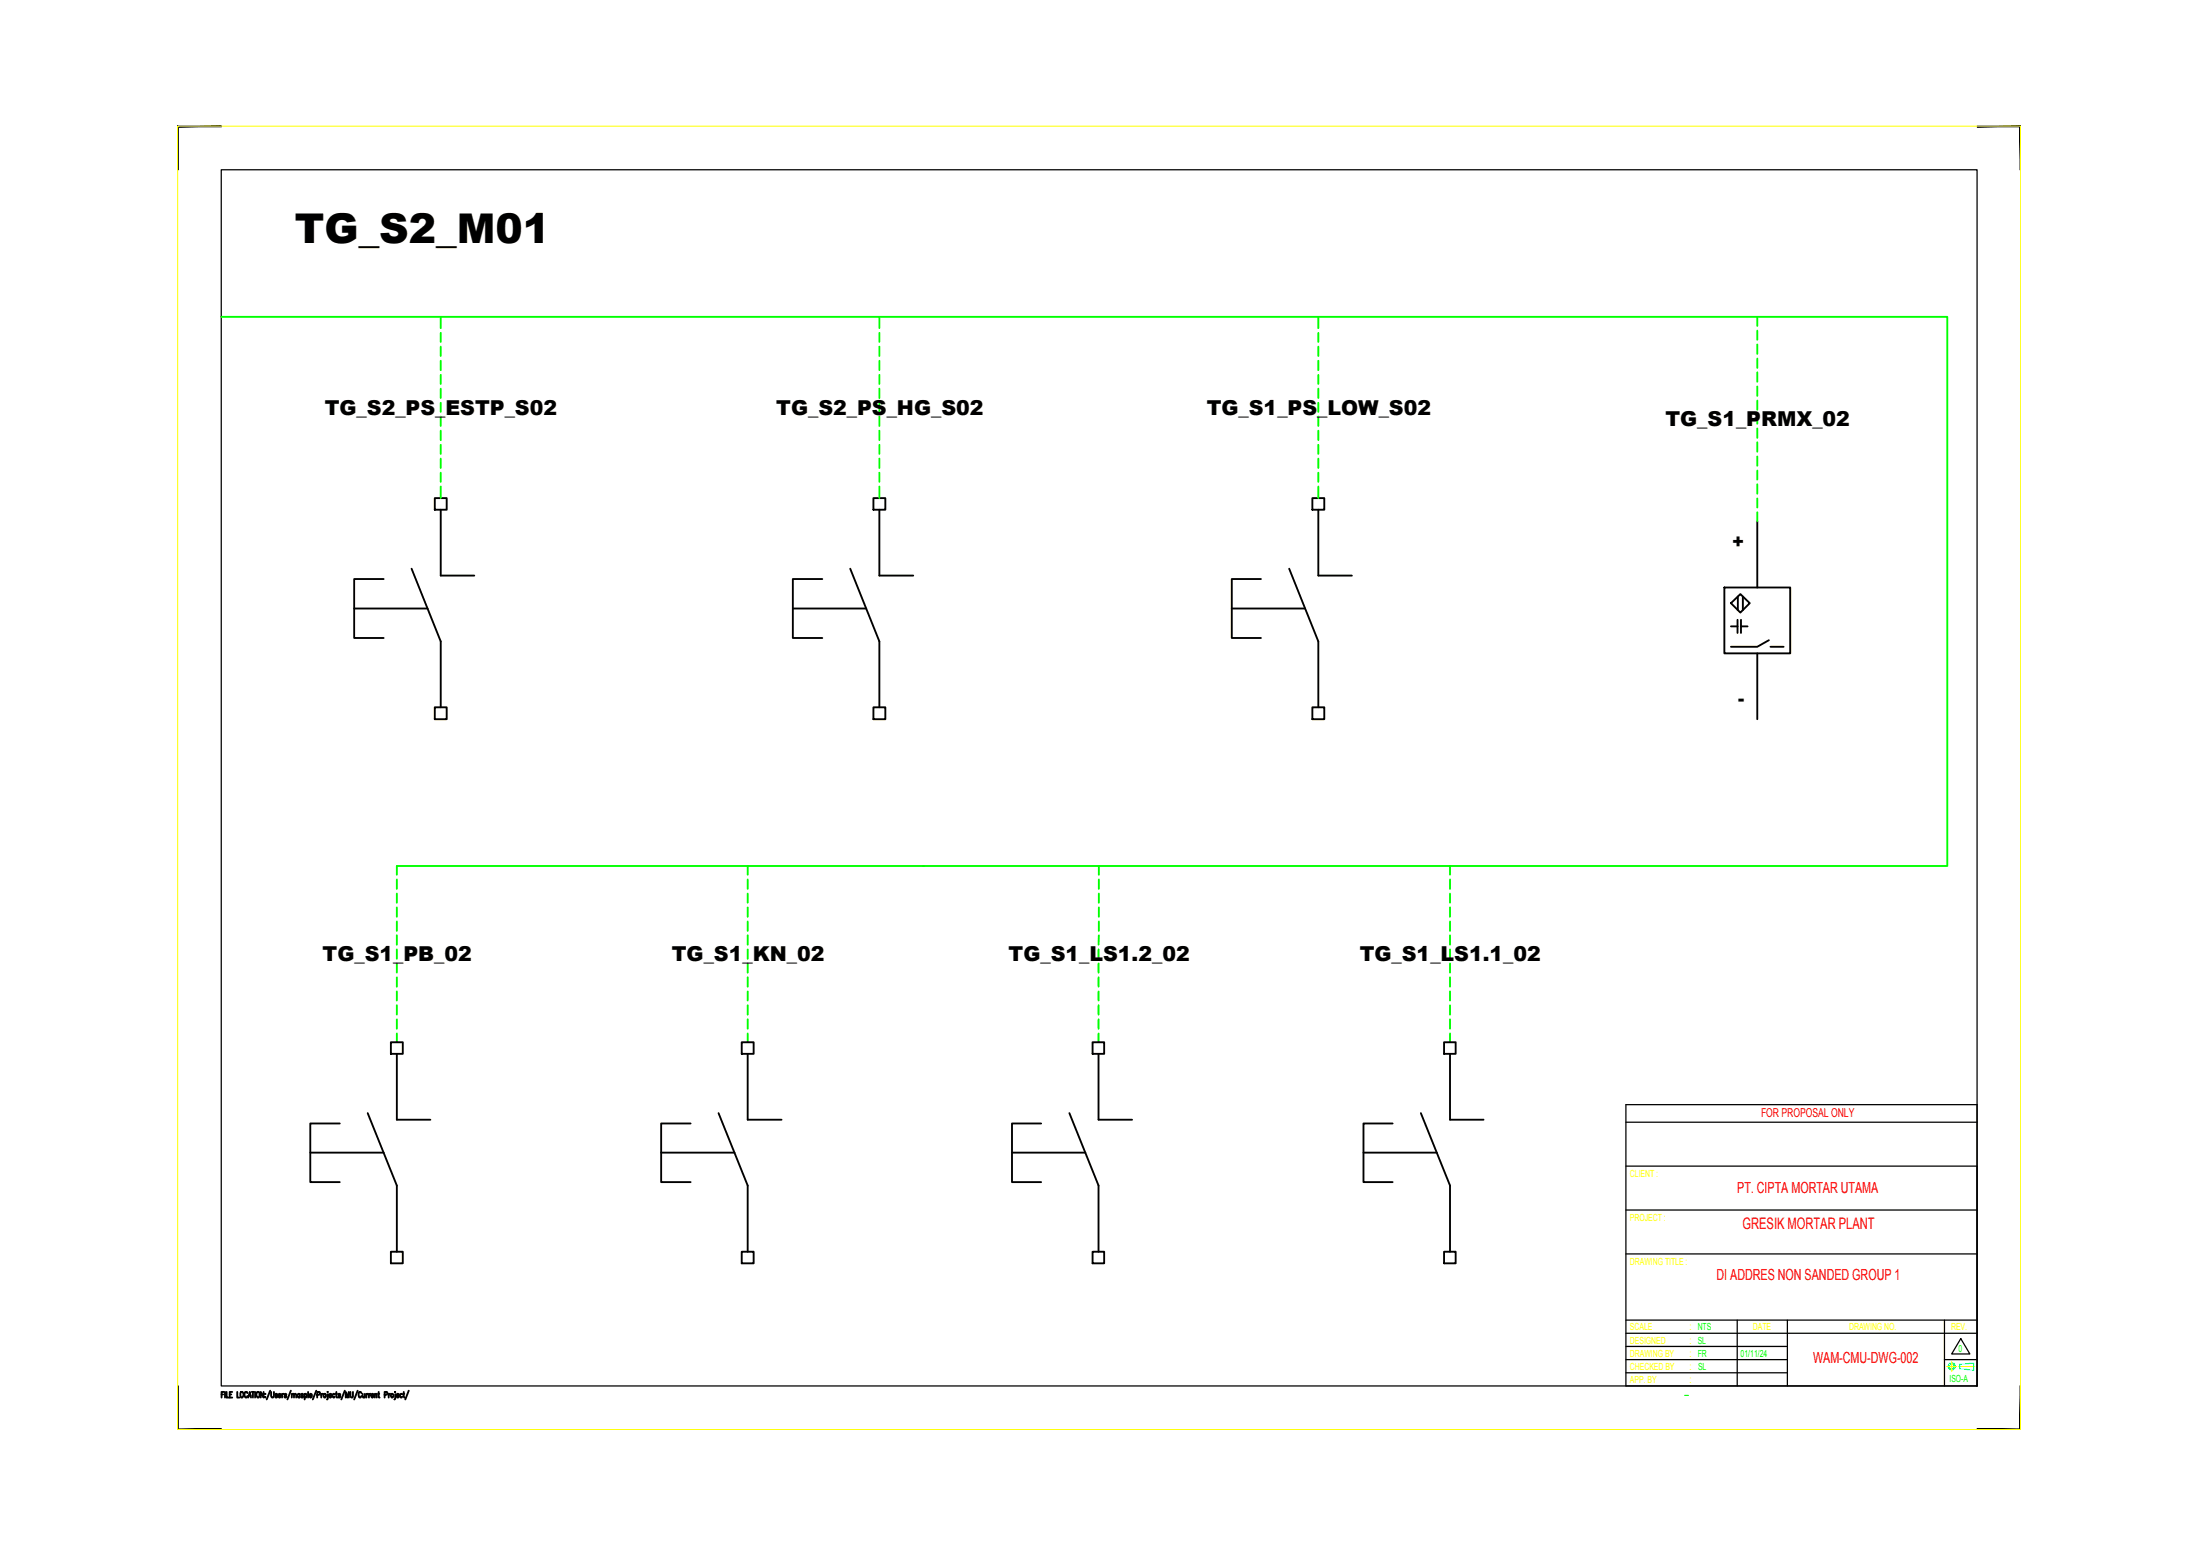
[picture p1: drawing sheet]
<svg xmlns="http://www.w3.org/2000/svg" width="297mm" height="210mm" viewBox="0 0 297 210" stroke-linecap="round" stroke-linejoin="round" font-family="sans-serif">
<!-- layer: Etiket-Line-L -->
<g fill="none" stroke="#000" stroke-width=".25">
<path d="M29.9 188.2h.2M30.3 187.9h-.4v.8M30.4 187.9v.8M30.6 187.9v.8h.3M31 188.2h.2M31.4 187.9h-.4v.8h.4M32 187.9v.8h.3M32.5 187.9a.4 .4 0 0 1 .4 .3 .4 .4 0 0 1-.1 .4l-.1 .1a.46 .46 0 0 1-.2-.8zM33.4 188.1l-.1-.2a.4 .4 0 0 0-.3 .3 .4 .4 0 0 0 .1 .4h.2l.1-.2M33.5 188.7l.2-.8 .2 .8M33.6 188.4h.3M34 187.9h.3"/>
<path d="M34.1 187.9v.8M34.4 187.9v.8M34.7 187.9h.1a.41 .41 0 0 1 .3 .3 .41 .41 0 0 1-.1 .4 .34 .34 0 0 1-.4-.2 .34 .34 0 0 1 .1-.3zM35.6 187.9v.8l-.4-.8v.8M35.8 188.1h.1M35.8 188.6v.1zM36.5 187.7l-.5 1.2M36.6 187.9v.5l.2 .3 .2-.3v-.5M37.5 188.2l-.2-.1-.1 .1 .3 .3-.1 .1-.2 .1v-.2M37.6 188.4h.3l-.1-.3a.23 .23 0 0 0-.2 .3 .23 .23 0 0 0 .2 .2l.1-.1M38.1 188.1v.6M38.3 188.1l-.2 .1v.2"/>
<path d="M38.7 188.2l-.1-.1-.2 .1 .3 .3-.1 .1-.1 .1-.1-.2M39.3 187.7l-.5 1.2M39.4 188.3l.1-.2 .2 .1v.5M39.4 188.1v.6M39.7 188.3l.1-.2 .1 .1 .1 .5M40.5 188.2l-.1-.1a.23 .23 0 0 0-.2 .3 .23 .23 0 0 0 .2 .2l.1-.1M40.5 188.1v.6M40.9 188.2l-.1-.1-.1 .1v.1l.2 .1v.2l-.1 .1-.1-.2M41.1 188.2l.1-.1a.23 .23 0 0 1 .2 .3 .23 .23 0 0 1-.2 .2l-.1-.1M41.1 188.1v.8M41.6 187.9v.8M41.8 188.4h.3l-.1-.3a.23 .23 0 0 0-.2 .3 .23 .23 0 0 0 .2 .2l.1-.1"/>
<path d="M42.7 187.7l-.5 1.2M42.8 188.3h.3l.1-.2-.1-.2h-.3v.8M43.4 188.1v.6M43.6 188.1l-.2 .3M43.7 188.2h.1a.22 .22 0 0 1 .2 .2 .22 .22 0 0 1-.2 .2zM44.2 187.9h.1M44.3 188.2v.5l-.2 .2M44.4 188.4h.3v-.2a.24 .24 0 0 0-.3 .1 .24 .24 0 0 0 .1 .3l.1 .1 .1-.2M45.2 188.2a.22 .22 0 0 0-.3 .2 .22 .22 0 0 0 .3 .2v-.1M45.3 188.1h.2M45.4 187.9v.6l.1 .2M46 188.2l-.2-.1-.1 .1 .3 .3-.1 .1-.2 .1v-.2"/>
<path d="M46.6 187.7l-.5 1.2M46.7 188.7v-.8l.2 .8 .2-.8v.8M47.3 187.9v.6l.2 .2 .2-.2v-.6M48.3 187.7l-.5 1.2M48.8 188.1l-.1-.2a.32 .32 0 0 0-.3 .2 .32 .32 0 0 0 .1 .3l.1 .3 .2-.3M49 188.1v.5l.1 .1 .2-.2M49.3 188.1v.6M49.5 188.1v.6M49.7 188.1l-.2 .1v.2M49.8 188.1v.6M50 188.1l-.2 .1v.2M50.1 188.4h.3l-.1-.3a.23 .23 0 0 0-.2 .3 .23 .23 0 0 0 .3 .2v-.1"/>
<path d="M50.6 188.3l.1-.2 .2 .1v.5M50.6 188.1v.6M51 188.1h.2M51.1 187.9v.7l.2 .1M51.9 188.3h.3l.1-.2-.1-.2h-.3v.8M52.5 188.1v.6M52.7 188.1l-.2 .3M52.8 188.2h.1a.22 .22 0 0 1 .2 .2 .22 .22 0 0 1-.2 .2zM53.3 187.9h.1M53.4 188.2v.5l-.2 .2M53.5 188.4h.3v-.2a.24 .24 0 0 0-.3 .1 .24 .24 0 0 0 .1 .3l.1 .1 .1-.2M54.3 188.2a.22 .22 0 0 0-.3 .2 .22 .22 0 0 0 .3 .2v-.1"/>
<path d="M54.4 188.1h.2M54.5 187.9v.6l.1 .2M55.2 187.7l-.5 1.2"/>
</g>
<path d="M29.9 22.9h237v164.2h-237zM266.9 157.5v29.6M219.5 187.1h47.4M264.7 180.7l1.3 2.1h-2.5z" fill="none" stroke="#000" stroke-width=".17"/>
<g fill="#000" stroke="#000" stroke-width=".14">
<path d="M266.9 17v.1l5.9-.1zM266.9 17.1l5.9-.1-.1 .1zM272.8 17l-.1 .1 .1 5.8zM272.7 17.1l.1 5.8h-.1z"/>
<path d="M24 17v5.9h.1zM24 17l.1 .1v5.8zM24 17l.1 .1 5.8-.1zM24.1 17.1l5.8-.1v.1z"/>
<path d="M24 193h5.9v-.1zM24.1 192.9h5.8l-5.9 .1zM24 187.1v5.9l.1-.1zM24 187.1h.1v5.8z"/>
<path d="M272.7 187.1v5.8l.1-5.8zM272.8 187.1v5.9l-.1-.1z"/>
<path d="M266.9 192.9l5.9 .1-.1-.1zM266.9 192.9l5.9 .1h-5.9z"/>
</g>
<!-- layer: EtIket-Line-S -->
<path d="M24 17h248.8v176h-248.8z" fill="none" stroke="#ff0" stroke-width=".14"/>
<!-- layer: Center_line -->
<g fill="none" stroke="#ff0" stroke-width=".14">
<path d="M262.8 184.5h.2M263 184.5h.1M263 184.5h.2M263.3 184.5h.3M263.5 184v.1M263.5 184.2h.1M263.5 184.2v.2M263.5 184.4v.3M263.5 184.8v.1M263.5 185h.1M263.5 183.8v.1M263.5 185v.1"/>
<path d="M263.6 184.5h.2M263.8 184.5h.1M263.8 184.5h.2M264 184.5h.1M264.1 184.5h.1M264.4 184.5h.2M264.6 184.5h.2M264.8 184.5h.1M264.9 184.5h.1M265 184.5h.1M265.1 184.5h.1M265.3 184.5h.3"/>
<path d="M265.6 184.5h.1M265.7 184.5h.1M265.8 184.5h.1M265.9 184.5h.2M266.1 184.5h.3M266.4 184.5h.1M266.5 184.5h.1"/>
</g>
<!-- layer: Object -->
<g fill="none" stroke="#0ff" stroke-width=".17">
<path d="M264.6 184.2l1.9-.2v1l-1.9-.2z"/>
<circle cx="263.5" cy="184.4" r=".49"/>
<circle cx="263.5" cy="184.4" r=".32"/>
</g>
<!-- layer: Etiket -->
<g fill="none" stroke="#000" stroke-width=".17">
<path d="M219.5 151.5h47.4M219.5 157.4h47.4M219.5 169.3h47.4M219.5 163.3h47.4M219.5 180h47.4M219.5 178.2h47.4M234.6 178.2v8.9M241.3 178.2v8.9M262.5 178.2v8.9M219.5 187.1v-38h47.4v38M219.5 181.8h21.8M219.5 183.5h21.8"/>
<path d="M219.5 185.3h21.8M262.5 183.5h4.4"/>
</g>
<!-- layer: 0 -->
<g fill="none" stroke="#000" stroke-width=".25">
<path d="M51.8 78.2h-4v7.9h4M55.6 76.8l3.9 9.8v8.9M58.7 67.2h1.6v1.6h-1.6zM59.5 68.8v8.9h4.5M111 78.2h-4v7.9h4M114.8 76.8l3.9 9.8v8.9M117.9 67.2h1.6v1.6h-1.6zM118.7 68.8v8.9h4.6M170.3 78.2h-4v7.9h4M174.1 76.8l3.9 9.8v8.9M177.2 67.2h1.6v1.6h-1.6zM178 68.8v8.9h4.5"/>
<path d="M232.8 79.3h8.9v8.9h-8.9zM237.3 70.4v8.9M47.8 82.1h9.9M58.7 95.5h1.6v1.6h-1.6zM107 82.1h10M117.9 95.5h1.6v1.6h-1.6zM166.3 82.1h9.9M177.2 95.5h1.6v1.6h-1.6zM233.7 81.4l1.3-1.2 1.2 1.2-1.2 1.3zM233.7 84.6h.9M234.6 83.7v1.7M234.6 80.5v1.9"/>
<path d="M235.1 83.7v1.7M235.1 84.6h.9M235.3 80.5v1.9M237.3 88.2v8.9M238.8 86.4l-1.5 .9h-3.6M239 87.3h1.8M41.9 155.6h9.9M45.9 151.7h-4v7.9h4M49.6 150.3l4 9.7v9M52.8 140.7h1.6v1.6h-1.6zM53.6 142.3v8.8h4.5M89.3 155.6h9.9"/>
<path d="M93.2 151.7h-3.9v7.9h3.9M97 150.3l4 9.7v9M100.1 140.7h1.7v1.6h-1.7zM101 142.3v8.8h4.5M136.6 155.6h9.9M140.6 151.7h-4v7.9h4M144.4 150.3l3.9 9.7v9M147.5 140.7h1.6v1.6h-1.6zM148.3 142.3v8.8h4.6M184.1 155.6h9.9M188 151.7h-3.9v7.9h3.9M191.8 150.3l4 9.7v9"/>
<path d="M195 140.7h1.5v1.6h-1.5zM195.8 142.3v8.8h4.5M52.8 169h1.6v1.5h-1.6zM100.1 169h1.7v1.5h-1.7zM147.5 169h1.6v1.5h-1.6zM195 169h1.5v1.5h-1.5z"/>
</g>
<g fill="none" stroke="#0f0" stroke-width=".25">
<path d="M29.9 42.8h207.4M59.5 42.8v1.5M59.5 44.9v1.3M59.5 46.8v1.3M59.5 48.7v1.3M59.5 50.6v1.2M59.5 52.5v1.2M59.5 54.4v1.2M59.5 56.2v1.3M59.5 58.1v1.3M118.7 42.8v1.5M118.7 44.9v1.3"/>
<path d="M118.7 46.8v1.3M118.7 48.7v1.3M118.7 50.6v1.2M118.7 52.5v1.2M118.7 54.4v1.2M118.7 56.2v1.3M118.7 58.1v1.3M178 42.8v1.5M178 44.9v1.3M178 46.8v1.3M178 48.7v1.3M178 50.6v1.2"/>
<path d="M178 52.5v1.2M178 54.4v1.2M178 56.2v1.3M178 58.1v1.3M237.3 42.8h25.6v74.1h-67.1M237.3 42.8v1.2M237.3 44.6v1.3M237.3 46.5v1.3M237.3 48.4v1.3M237.3 50.3v1.2M237.3 52.2v1.2M237.3 54.1v1.2"/>
<path d="M237.3 55.9v1.3M237.3 57.8v1.3M237.3 59.7v1.3M59.5 60v1.3M59.5 61.9v1.3M59.5 63.8v1.2M59.5 65.7v1.5M118.7 60v1.3M118.7 61.9v1.3M118.7 63.8v1.2M118.7 65.7v1.5M178 60v1.3"/>
<path d="M178 61.9v1.3M178 63.8v1.2M178 65.7v1.5M237.3 61.6v1.3M237.3 63.5v1.2M237.3 65.4v1.2M237.3 67.3v1.2M237.3 69.1v1.3M53.6 118.7v1.3M101 116.9v1.2M101 118.7v1.3M124.7 116.9h-71.1v1.2"/>
<path d="M124.7 116.9h.1M124.7 116.9h71.1M148.4 116.9v1.2M148.4 118.7v1.3M195.8 116.9v1.2M195.8 118.7v1.3M53.6 120.6v1.2M53.6 122.5v1.3M53.6 124.4v1.3M53.6 126.3v1.2M53.6 128.2v1.2M53.6 130.1v1.2"/>
<path d="M53.6 131.9v1.3M53.6 133.8v1.3M53.6 135.7v1.3M53.6 137.6v1.3M53.6 139.5v1.2M101 120.6v1.2M101 122.5v1.3M101 124.4v1.3M101 126.3v1.2M101 128.2v1.2M101 130.1v1.2M101 131.9v1.3"/>
<path d="M101 133.8v1.3M101 135.7v1.3M101 137.6v1.3M101 139.5v1.2M148.3 128.2v1.2M148.3 130.1v1.2M148.3 131.9v1.3M148.3 133.8v1.3M148.3 135.7v1.3M148.3 137.6v1.3M148.3 139.5v1.2M148.4 120.6v1.2"/>
<path d="M148.4 122.5v1.3M148.4 124.4v1.3M148.4 126.3l-.1 1.2M195.8 120.6v1.2M195.8 122.5v1.3M195.8 124.4v1.3M195.8 126.3v1.2M195.8 128.2v1.2M195.8 130.1v1.2M195.8 131.9v1.3M195.8 133.8v1.3M195.8 135.7v1.3"/>
<path d="M195.8 137.6v1.3M195.8 139.5v1.2"/>
</g>
<text font-size="5.5" x="39.8" y="32.9">TG_S2_M01</text>
<g font-size="2.8">
<text x="43.8" y="56">TG_S2_PS_ESTP_S02</text>
<text x="104.8" y="56">TG_S2_PS_HG_S02</text>
<text x="162.9" y="56">TG_S1_PS_LOW_S02</text>
<text x="224.9" y="57.5">TG_S1_PRMX_02</text>
<text x="43.5" y="129.8">TG_S1_PB_02</text>
<text x="90.7" y="129.8">TG_S1_KN_02</text>
<text x="136.2" y="129.8">TG_S1_LS1.2_02</text>
<text x="183.6" y="129.8">TG_S1_LS1.1_02</text>
</g>
<text font-size="2.6" fill="#0f0" x="226.1" y="189.4">-</text>
<g font-size="2.5">
<text x="233.9" y="73.9">+</text>
<text x="234.7" y="95.2">-</text>
</g>
<g font-size="2.1" fill="#f00">
<text x="234.6" y="161.1">PT. CIPTA MORTAR UTAMA</text>
<text x="235.3" y="165.9">GRESIK MORTAR PLANT</text>
<text x="231.8" y="172.8">DI ADDRES NON SANDED GROUP 1</text>
<text x="244.8" y="184">WAM-CMU-DWG-002</text>
</g>
<text font-size="1.7" fill="#f00" x="237.8" y="150.8">FOR PROPOSAL ONLY</text>
<g font-size="1.4" fill="#ff0">
<text x="228.1" y="179.6">: NTS</text>
<text x="228.1" y="181.4">: SL</text>
<text x="228.1" y="183.1">: FR</text>
<text x="228.1" y="184.9">: SL</text>
<text x="228.1" y="186.7">:</text>
</g>
<g font-size="1.3" fill="#ff0">
<text x="220.1" y="158.8">CLIENT :</text>
<text x="220.1" y="164.8">PROJECT :</text>
<text x="220.1" y="170.7">DRAWING TITLE :</text>
<text x="220.1" y="179.6">SCALE</text>
<text x="236.7" y="179.6">DATE</text>
<text x="249.7" y="179.6">DRAWING NO.</text>
<text x="263.4" y="179.6">REV.</text>
<text x="220.1" y="184.9">CHECKED BY</text>
<text x="220.1" y="183.1">DRAWING BY</text>
<text x="220.1" y="181.4">DESIGNED</text>
<text x="220.1" y="186.7">APP. BY</text>
</g>
<g font-size="1.3" fill="#0f0">
<text x="235" y="183.1">01/11/24</text>
<text x="264.4" y="182.5">0</text>
<text x="263.2" y="186.6">ISO-A</text>
</g>
</svg>
